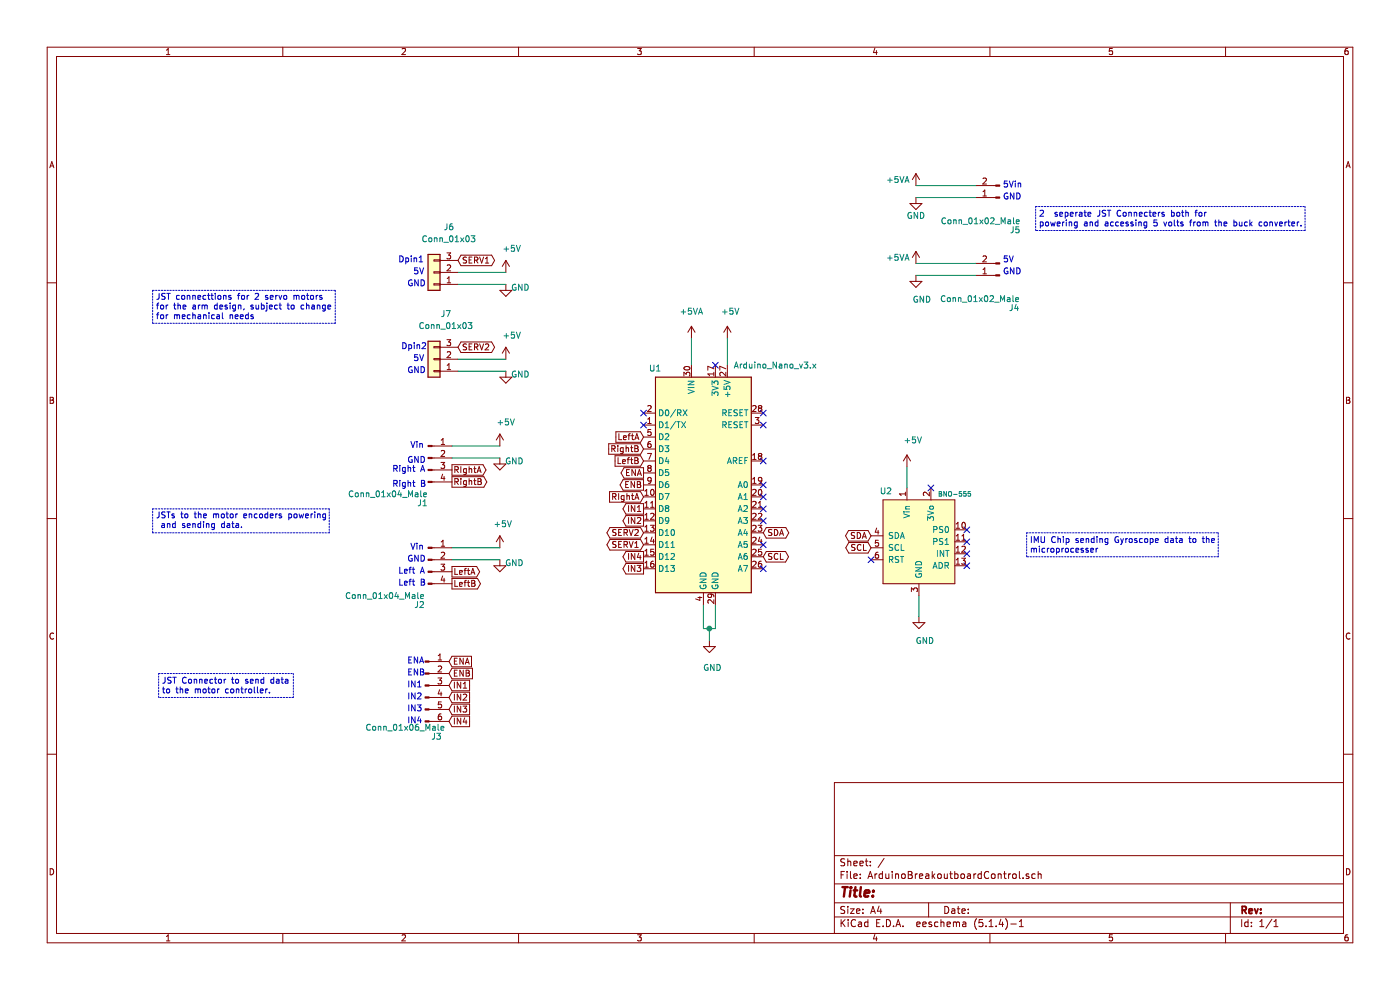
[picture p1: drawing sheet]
EESchema Schematic File Version 4
LIBS:ArduinoBreakoutboardControl-cache
EELAYER 30 0
EELAYER END
$Descr A4 11693 8268
encoding utf-8
Sheet 1 1
Title ""
Date ""
Rev ""
Comp ""
Comment1 ""
Comment2 ""
Comment3 ""
Comment4 ""
$EndDescr
$Comp
L MCU_Module:Arduino_Nano_v3.x U1
U 1 1
P 5875 4050
F 0 "U1" H 5525 5025 50  0000 R CNN
F 1 "Arduino_Nano_v3.x" H 6825 5050 50  0000 R CNN
F 2 "Module:Arduino_Nano" H 6025 3100 50  0001 L CNN
F 3 "http://www.mouser.com/pdfdocs/Gravitech_Arduino_Nano3_0.pdf" H 5875 3050 50  0001 C CNN
	1    5875 4050
	1    0    0    -1  
$EndComp
$Comp
L Connector:Conn_01x04_Male J1
U 1 1
P 3575 3825
F 0 "J1" H 3575 3450 50  0000 R CNN
F 1 "Conn_01x04_Male" H 3575 3525 50  0000 R CNN
F 2 "Connector_JST:JST_EH_B4B-EH-A_1x04_P2.50mm_Vertical" H 3575 3825 50  0001 C CNN
F 3 "~" H 3575 3825 50  0001 C CNN
	1    3575 3825
	1    0    0    -1  
$EndComp
$Comp
L Connector:Conn_01x04_Male J2
U 1 1
P 3575 4675
F 0 "J2" H 3550 4300 50  0000 R CNN
F 1 "Conn_01x04_Male" H 3550 4375 50  0000 R CNN
F 2 "Connector_JST:JST_EH_B4B-EH-A_1x04_P2.50mm_Vertical" H 3575 4675 50  0001 C CNN
F 3 "~" H 3575 4675 50  0001 C CNN
	1    3575 4675
	1    0    0    -1  
$EndComp
$Comp
L Connector:Conn_01x02_Male J4
U 1 1
P 8350 2300
F 0 "J4" H 8275 2575 50  0000 R CNN
F 1 "Conn_01x02_Male" H 8850 2500 50  0000 R CNN
F 2 "Connector_JST:JST_EH_B2B-EH-A_1x02_P2.50mm_Vertical" H 8350 2300 50  0001 C CNN
F 3 "~" H 8350 2300 50  0001 C CNN
	1    8350 2300
	-1   0    0    1   
$EndComp
$Comp
L Connector:Conn_01x02_Male J5
U 1 1
P 8350 1650
F 0 "J5" H 8175 1925 50  0000 L CNN
F 1 "Conn_01x02_Male" H 8175 1850 50  0000 L CNN
F 2 "Connector_JST:JST_EH_B2B-EH-A_1x02_P2.50mm_Vertical" H 8350 1650 50  0001 C CNN
F 3 "~" H 8350 1650 50  0001 C CNN
	1    8350 1650
	-1   0    0    1   
$EndComp
$Comp
L Connector:Conn_01x06_Male J3
U 1 1
P 3550 5725
F 0 "J3" H 3600 5300 50  0000 L CNN
F 1 "Conn_01x06_Male" H 3050 5375 50  0000 L CNN
F 2 "Connector_JST:JST_EH_B6B-EH-A_1x06_P2.50mm_Vertical" H 3550 5725 50  0001 C CNN
F 3 "~" H 3550 5725 50  0001 C CNN
	1    3550 5725
	1    0    0    -1  
$EndComp
$Comp
L power:GND #PWR0101
U 1 1
P 7650 1650
F 0 "#PWR0101" H 7650 1400 50  0001 C CNN
F 1 "GND" H 7650 1500 50  0000 C CNN
F 2 "" H 7650 1650 50  0001 C CNN
F 3 "" H 7650 1650 50  0001 C CNN
	1    7650 1650
	1    0    0    -1  
$EndComp
$Comp
L power:GND #PWR0102
U 1 1
P 5925 5350
F 0 "#PWR0102" H 5925 5100 50  0001 C CNN
F 1 "GND" H 5950 5125 50  0000 C CNN
F 2 "" H 5925 5350 50  0001 C CNN
F 3 "" H 5925 5350 50  0001 C CNN
	1    5925 5350
	1    0    0    -1  
$EndComp
$Comp
L power:GND #PWR0103
U 1 1
P 4175 4675
F 0 "#PWR0103" H 4175 4425 50  0001 C CNN
F 1 "GND" H 4375 4650 50  0000 R CNN
F 2 "" H 4175 4675 50  0001 C CNN
F 3 "" H 4175 4675 50  0001 C CNN
	1    4175 4675
	1    0    0    -1  
$EndComp
$Comp
L power:GND #PWR0104
U 1 1
P 4175 3825
F 0 "#PWR0104" H 4175 3575 50  0001 C CNN
F 1 "GND" H 4375 3800 50  0000 R CNN
F 2 "" H 4175 3825 50  0001 C CNN
F 3 "" H 4175 3825 50  0001 C CNN
	1    4175 3825
	1    0    0    -1  
$EndComp
Wire Wire Line
	3775 3825 4175 3825
Wire Wire Line
	3775 4675 4175 4675
Wire Wire Line
	5875 5050 5875 5250
Wire Wire Line
	5875 5250 5925 5250
Wire Wire Line
	5925 5250 5925 5350
Wire Wire Line
	5975 5050 5975 5250
Wire Wire Line
	5975 5250 5925 5250
Connection ~ 5925 5250
Text Notes 3425 3750 0    50   ~ 0
Vin
Text Notes 3400 3875 0    50   ~ 0
GND
Text Notes 3275 3950 0    50   ~ 0
Right A
Text Notes 3275 4075 0    50   ~ 0
Right B
Text Notes 3425 4600 0    50   ~ 0
Vin
Text Notes 3400 4700 0    50   ~ 0
GND
Text Notes 3325 4800 0    50   ~ 0
Left A
Text Notes 3400 5550 0    50   ~ 0
ENA
Text Notes 3400 5650 0    50   ~ 0
ENB
Text Notes 3400 5750 0    50   ~ 0
IN1
Text Notes 3400 5850 0    50   ~ 0
IN2
Text Notes 3400 5950 0    50   ~ 0
IN3
Text Notes 3400 6050 0    50   ~ 0
IN4
Text Notes 8375 1575 0    50   ~ 0
5Vin
Text Notes 8375 1675 0    50   ~ 0
GND
Text Notes 8375 2200 0    50   ~ 0
5V
Text Notes 8375 2300 0    50   ~ 0
GND
Wire Wire Line
	7650 1650 8150 1650
Wire Wire Line
	7650 2300 8150 2300
$Comp
L power:GND #PWR0105
U 1 1
P 7650 2300
F 0 "#PWR0105" H 7650 2050 50  0001 C CNN
F 1 "GND" H 7700 2100 50  0000 C CNN
F 2 "" H 7650 2300 50  0001 C CNN
F 3 "" H 7650 2300 50  0001 C CNN
	1    7650 2300
	1    0    0    -1  
$EndComp
$Comp
L power:+5V #PWR0106
U 1 1
P 6075 2825
F 0 "#PWR0106" H 6075 2675 50  0001 C CNN
F 1 "+5V" H 6100 3050 50  0000 C CNN
F 2 "" H 6075 2825 50  0001 C CNN
F 3 "" H 6075 2825 50  0001 C CNN
	1    6075 2825
	1    0    0    -1  
$EndComp
Wire Wire Line
	6075 3050 6075 2825
$Comp
L bno-555:BNO-555 U2
U 1 1
P 7675 4575
F 0 "U2" H 7400 5050 50  0000 C CNN
F 1 "BNO-555" H 7975 5025 39  0000 C CNN
F 2 "SCR_Parts_Library:BNO055" H 7675 4575 50  0001 C CNN
F 3 "" H 7675 4575 50  0001 C CNN
	1    7675 4575
	1    0    0    -1  
$EndComp
$Comp
L power:GND #PWR0107
U 1 1
P 7675 5150
F 0 "#PWR0107" H 7675 4900 50  0001 C CNN
F 1 "GND" H 7725 4950 50  0000 C CNN
F 2 "" H 7675 5150 50  0001 C CNN
F 3 "" H 7675 5150 50  0001 C CNN
	1    7675 5150
	1    0    0    -1  
$EndComp
$Comp
L power:+5V #PWR0108
U 1 1
P 7575 3900
F 0 "#PWR0108" H 7575 3750 50  0001 C CNN
F 1 "+5V" H 7625 4125 50  0000 C CNN
F 2 "" H 7575 3900 50  0001 C CNN
F 3 "" H 7575 3900 50  0001 C CNN
	1    7575 3900
	1    0    0    -1  
$EndComp
Wire Wire Line
	7575 4075 7575 3900
Wire Wire Line
	7675 4975 7675 5150
$Comp
L power:+5V #PWR0109
U 1 1
P 4175 3725
F 0 "#PWR0109" H 4175 3575 50  0001 C CNN
F 1 "+5V" H 4225 3925 50  0000 C CNN
F 2 "" H 4175 3725 50  0001 C CNN
F 3 "" H 4175 3725 50  0001 C CNN
	1    4175 3725
	1    0    0    -1  
$EndComp
Wire Wire Line
	4175 3725 3775 3725
$Comp
L power:+5V #PWR0110
U 1 1
P 4175 4575
F 0 "#PWR0110" H 4175 4425 50  0001 C CNN
F 1 "+5V" H 4200 4775 50  0000 C CNN
F 2 "" H 4175 4575 50  0001 C CNN
F 3 "" H 4175 4575 50  0001 C CNN
	1    4175 4575
	1    0    0    -1  
$EndComp
Wire Wire Line
	3775 4575 4175 4575
Text GLabel 7275 4475 0    50   BiDi ~ 0
SDA
Text GLabel 7275 4575 0    50   BiDi ~ 0
SCL
Text GLabel 6375 4650 2    50   BiDi ~ 0
SCL
NoConn ~ 7775 4075
NoConn ~ 8075 4425
NoConn ~ 8075 4525
NoConn ~ 8075 4625
NoConn ~ 8075 4725
NoConn ~ 7275 4675
Text GLabel 3750 5525 2    50   Input ~ 0
ENA
Text GLabel 5375 3950 0    50   Output ~ 0
ENA
Text GLabel 3750 5625 2    50   Input ~ 0
ENB
Text GLabel 5375 4050 0    50   Output ~ 0
ENB
Text GLabel 3750 5725 2    50   Input ~ 0
IN1
Text GLabel 5375 4250 0    50   Output ~ 0
IN1
Text GLabel 3750 5825 2    50   Input ~ 0
IN2
Text GLabel 5375 4350 0    50   Output ~ 0
IN2
Text GLabel 3750 5925 2    50   Input ~ 0
IN3
Text GLabel 3750 6025 2    50   Input ~ 0
IN4
Text GLabel 5375 4650 0    50   Output ~ 0
IN4
Text Notes 3325 4900 0    50   ~ 0
Left B
Text GLabel 3775 3925 2    50   Output ~ 0
RIghtA
Text GLabel 3775 4025 2    50   Output ~ 0
RightB
Text GLabel 3775 4775 2    50   Output ~ 0
LeftA
Text GLabel 3775 4875 2    50   Output ~ 0
LeftB
NoConn ~ 6375 4050
NoConn ~ 6375 4150
NoConn ~ 6375 4250
NoConn ~ 6375 4350
NoConn ~ 6375 4550
NoConn ~ 6375 4750
NoConn ~ 6375 3450
NoConn ~ 6375 3550
NoConn ~ 6375 3850
Text GLabel 5375 3750 0    50   Input ~ 0
RightB
Text GLabel 5375 4150 0    50   Input ~ 0
RIghtA
Text GLabel 5375 3650 0    50   Input ~ 0
LeftA
Text GLabel 5375 3850 0    50   Input ~ 0
LeftB
NoConn ~ 5375 3550
NoConn ~ 5375 3450
Text Notes 8675 1900 0    50   ~ 0
2  seperate JST Connecters both for \npowering and accessing 5 volts from the buck converter. 
Text Notes 1350 5800 0    50   ~ 0
JST Connector to send data \nto the motor controller. \n
Text Notes 1300 4500 0    50   ~ 0
JSTs to the motor encoders powering\n and sending data.\n 
Text Notes 8600 4625 0    50   ~ 0
IMU Chip sending Gyroscope data to the\nmicroprocesser 
Wire Notes Line
	8575 4650 8575 4450
Wire Notes Line
	8575 4450 10175 4450
Wire Notes Line
	10175 4450 10175 4650
Wire Notes Line
	10175 4650 8575 4650
Wire Notes Line
	8650 1925 8650 1725
Wire Notes Line
	8650 1725 10900 1725
Wire Notes Line
	10900 1725 10900 1925
Wire Notes Line
	10900 1925 8650 1925
Wire Notes Line
	1325 5825 1325 5625
Wire Notes Line
	1325 5625 2450 5625
Wire Notes Line
	2450 5625 2450 5825
Wire Notes Line
	2450 5825 1325 5825
Wire Notes Line
	1275 4450 1275 4250
Wire Notes Line
	1275 4250 2750 4250
Wire Notes Line
	2750 4250 2750 4450
Wire Notes Line
	2750 4450 1275 4450
NoConn ~ 5975 3050
Text GLabel 6375 4450 2    50   BiDi ~ 0
SDA
$Comp
L power:+5VA #PWR0111
U 1 1
P 7650 1550
F 0 "#PWR0111" H 7650 1400 50  0001 C CNN
F 1 "+5VA" H 7500 1600 50  0000 C CNN
F 2 "" H 7650 1550 50  0001 C CNN
F 3 "" H 7650 1550 50  0001 C CNN
	1    7650 1550
	1    0    0    -1  
$EndComp
$Comp
L power:+5VA #PWR0112
U 1 1
P 7650 2200
F 0 "#PWR0112" H 7650 2050 50  0001 C CNN
F 1 "+5VA" H 7500 2250 50  0000 C CNN
F 2 "" H 7650 2200 50  0001 C CNN
F 3 "" H 7650 2200 50  0001 C CNN
	1    7650 2200
	1    0    0    -1  
$EndComp
$Comp
L power:+5VA #PWR0113
U 1 1
P 5775 2825
F 0 "#PWR0113" H 5775 2675 50  0001 C CNN
F 1 "+5VA" H 5775 3050 50  0000 C CNN
F 2 "" H 5775 2825 50  0001 C CNN
F 3 "" H 5775 2825 50  0001 C CNN
	1    5775 2825
	1    0    0    -1  
$EndComp
Wire Wire Line
	8150 1550 7650 1550
Wire Wire Line
	7650 2200 8150 2200
Wire Wire Line
	5775 2825 5775 3050
$Comp
L Connector_Generic:Conn_01x03 J7
U 1 1
P 3625 3000
F 0 "J7" H 3525 2625 50  0000 C CNN
F 1 "Conn_01x03" H 3525 2725 50  0000 C CNN
F 2 "Connector_JST:JST_EH_B3B-EH-A_1x03_P2.50mm_Vertical" H 3625 3000 50  0001 C CNN
F 3 "~" H 3625 3000 50  0001 C CNN
	1    3625 3000
	-1   0    0    1   
$EndComp
$Comp
L Connector_Generic:Conn_01x03 J6
U 1 1
P 3625 2275
F 0 "J6" H 3500 1900 50  0000 C CNN
F 1 "Conn_01x03" H 3500 2000 50  0000 C CNN
F 2 "Connector_JST:JST_EH_B3B-EH-A_1x03_P2.50mm_Vertical" H 3625 2275 50  0001 C CNN
F 3 "~" H 3625 2275 50  0001 C CNN
	1    3625 2275
	-1   0    0    1   
$EndComp
$Comp
L power:GND #PWR0114
U 1 1
P 4225 3100
F 0 "#PWR0114" H 4225 2850 50  0001 C CNN
F 1 "GND" H 4425 3075 50  0000 R CNN
F 2 "" H 4225 3100 50  0001 C CNN
F 3 "" H 4225 3100 50  0001 C CNN
	1    4225 3100
	1    0    0    -1  
$EndComp
Wire Wire Line
	3825 3100 4225 3100
$Comp
L power:+5V #PWR0115
U 1 1
P 4225 3000
F 0 "#PWR0115" H 4225 2850 50  0001 C CNN
F 1 "+5V" H 4275 3200 50  0000 C CNN
F 2 "" H 4225 3000 50  0001 C CNN
F 3 "" H 4225 3000 50  0001 C CNN
	1    4225 3000
	1    0    0    -1  
$EndComp
Wire Wire Line
	4225 3000 3825 3000
$Comp
L power:GND #PWR0116
U 1 1
P 4225 2375
F 0 "#PWR0116" H 4225 2125 50  0001 C CNN
F 1 "GND" H 4425 2350 50  0000 R CNN
F 2 "" H 4225 2375 50  0001 C CNN
F 3 "" H 4225 2375 50  0001 C CNN
	1    4225 2375
	1    0    0    -1  
$EndComp
Wire Wire Line
	3825 2375 4225 2375
$Comp
L power:+5V #PWR0117
U 1 1
P 4225 2275
F 0 "#PWR0117" H 4225 2125 50  0001 C CNN
F 1 "+5V" H 4275 2475 50  0000 C CNN
F 2 "" H 4225 2275 50  0001 C CNN
F 3 "" H 4225 2275 50  0001 C CNN
	1    4225 2275
	1    0    0    -1  
$EndComp
Wire Wire Line
	4225 2275 3825 2275
Text GLabel 3825 2175 2    50   BiDi ~ 0
SERV1
Text GLabel 3825 2900 2    50   BiDi ~ 0
SERV2
Text GLabel 5375 4550 0    50   BiDi ~ 0
SERV1
Text Notes 3400 3125 0    50   ~ 0
GND
Text Notes 3450 3025 0    50   ~ 0
5V
Text Notes 3350 2925 0    50   ~ 0
Dpin2
Text Notes 3400 2400 0    50   ~ 0
GND
Text Notes 3450 2300 0    50   ~ 0
5V
Text Notes 3325 2200 0    50   ~ 0
Dpin1
Text Notes 1300 2675 0    50   ~ 0
JST connecttions for 2 servo motors \nfor the arm design, subject to change \nfor mechanical needs
Wire Notes Line
	1275 2425 2800 2425
Wire Notes Line
	2800 2425 2800 2700
Wire Notes Line
	2800 2700 1275 2700
Wire Notes Line
	1275 2700 1275 2425
Text GLabel 5375 4450 0    50   BiDi ~ 0
SERV2
Text GLabel 5375 4750 0    50   Output ~ 0
IN3
$EndSCHEMATC
